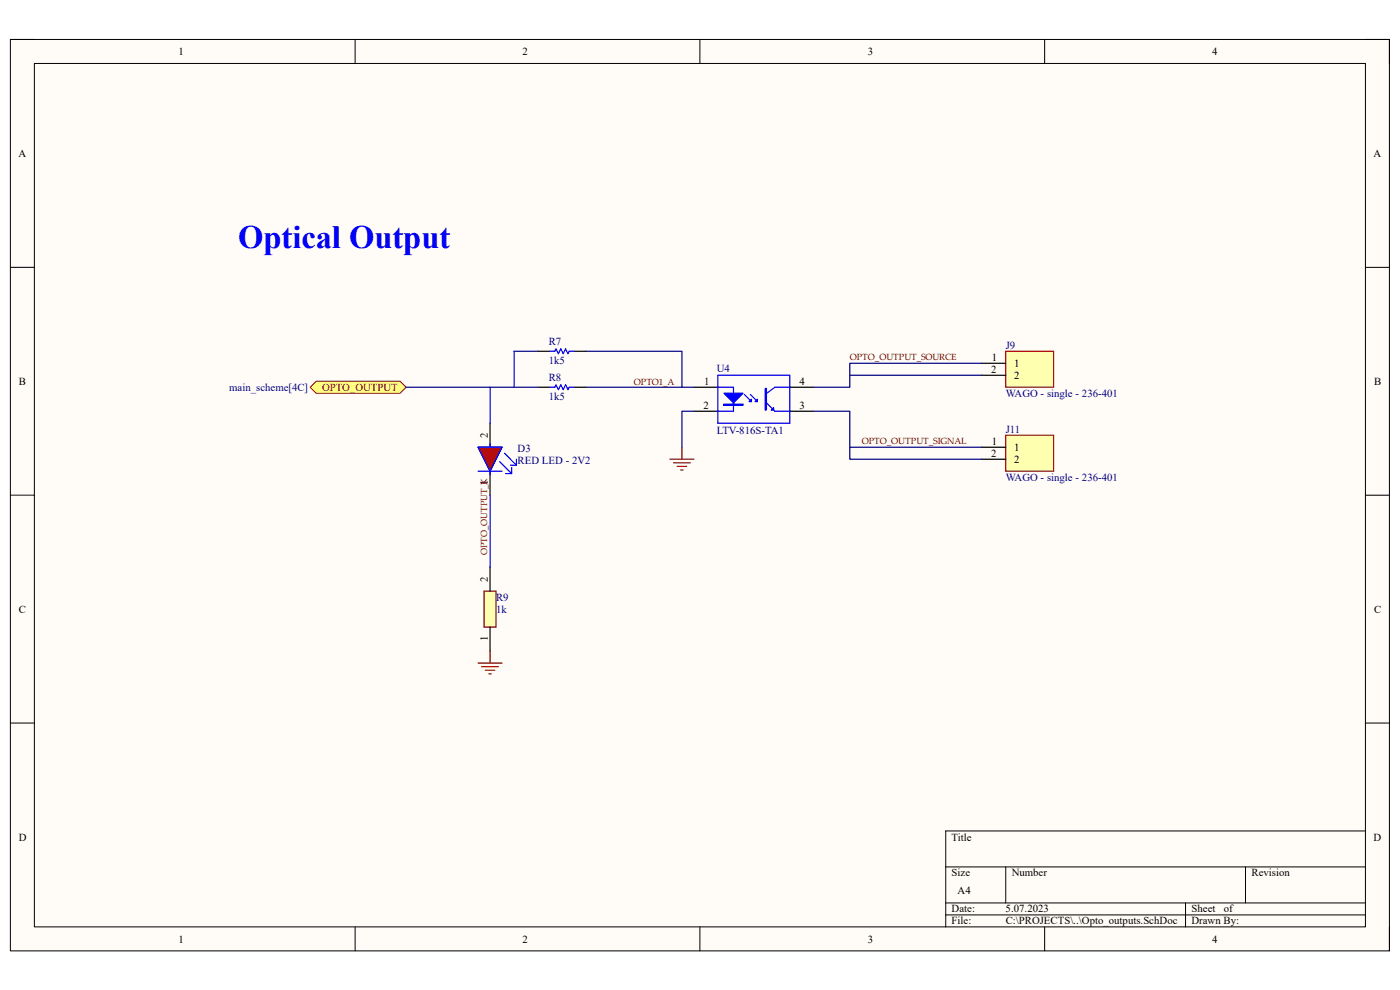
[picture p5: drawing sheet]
<svg xmlns="http://www.w3.org/2000/svg" width="297mm" height="210mm" viewBox="0 0 297 210" stroke-linecap="round" stroke-linejoin="round" font-family="sans-serif">
<path d="M2.2 8.4h292.6v193.3h-292.6z" fill-rule="evenodd" fill="#fffcf8"/>
<path d="M2.2 8.4h292.6v193.3h-292.6z" fill="none" stroke="#000" stroke-width=".21"/>
<path d="M7.3 13.5h282.4v183.1h-282.4z" fill-rule="evenodd" fill="#fffcf8"/>
<g fill="none" stroke="#000" stroke-width=".21">
<path d="M2.2 8.4h5.1M7.3 13.5h282.4v183.1h-282.4zM75.3 8.4v5.1M148.5 8.4v5.1M221.6 8.4v5.1M289.7 8.4h5.1v5.1M2.2 56.7h5.1M289.7 56.7h5.1M2.2 105h5.1M289.7 105.1h5.1M2.2 153.4h5.1M289.7 153.4h5.1"/>
<path d="M289.7 176.3h-89.1v20.3M75.3 196.6v5.1M148.5 196.6v5.1M200.6 183.9h89.1M200.6 191.5h89.1M200.6 194.1h89.1M213.4 183.9v7.6M221.6 196.6v5.1M251.5 191.5v5.1M264.2 183.9v7.6M294.8 196.6v5.1"/>
</g>
<path d="M147.2 82.1h5.1M147.2 87.2h5.1M167.6 82.1h5.1M167.6 87.2h5.1" fill="none" stroke="#000" stroke-width=".25"/>
<path d="M152.3 82.1h3.3v5.1h-3.3M157.9 83.7l1.5 1.5M159.2 83.7l1.5 1.5M162.6 85.5l1.8 1.7M164.4 82.1l-2.1 1.6" fill="none" stroke="#00f" stroke-width=".25"/>
<path d="M153.6 83.4h4l-2 2.1z" fill="#00f"/>
<path d="M153.6 83.4h4l-2 2.1zM153.6 85.7h4v.3h-4zM153.6 85.8h4" fill="none" stroke="#00f" stroke-width=".25"/>
<path d="M160.2 85.2l.5-.5v.5z" fill="#00f"/>
<path d="M160.2 85.2l.5-.5v.5z" fill="none" stroke="#00f" stroke-width=".25"/>
<path d="M159.4 84.7v.5h-.5z" fill="#00f"/>
<path d="M159.4 84.7v.5h-.5zM162.3 82.4h.3v4.6h-.3zM162.5 82.4v4.6" fill="none" stroke="#00f" stroke-width=".25"/>
<path d="M164.1 86.5v.5h-.5z" fill="#00f"/>
<path d="M152.3 79.6h15.3v10.2h-15.3zM164.1 86.5v.5h-.5zM164.4 82.1h3.2M164.4 87.2h3.2" fill="none" stroke="#00f" stroke-width=".25"/>
<path d="M142.1 97.4h5.1M142.9 98.2h3.5M143.6 98.9h2.1M144.4 99.7h.5M144.7 94.9v2.5" fill="none" stroke="#800000" stroke-width=".25"/>
<path d="M213.4 74.5h10.1v7.6h-10.1z" fill-rule="evenodd" fill="#ffffb0"/>
<path d="M213.4 74.5h10.1v7.6h-10.1z" fill="none" stroke="#800000" stroke-width=".25"/>
<path d="M208.3 77.1h5.1M208.3 79.6h5.1" fill="none" stroke="#000" stroke-width=".25"/>
<path d="M213.4 92.3h10.1v7.7h-10.1z" fill-rule="evenodd" fill="#ffffb0"/>
<path d="M213.4 92.3h10.1v7.7h-10.1z" fill="none" stroke="#800000" stroke-width=".25"/>
<path d="M104 89.8v5.1M104 100v5M208.3 94.9h5.1M208.3 97.4h5.1" fill="none" stroke="#000" stroke-width=".25"/>
<path d="M124.3 74.5h20.4v7.6h2.5M180.3 79.6h28M124.3 82.1h20.4M147.2 87.2h-2.5v7.7M172.7 87.2h7.6v7.7M208.3 94.9h-28v2.5h28" fill="none" stroke="#000080" stroke-width=".25"/>
<path d="M101.4 94.9h5.1l-2.5 5.1zM101.4 100h5.1M104 94.1v.8M104 100v.7M106 97.9l2.5 2.6M107 96.1l2.6 2.6M108.3 98.7h1.3M108.5 99.2v1.3M109.6 97.4v1.3M107.3 100.5h1.2" fill="none" stroke="#00f" stroke-width=".25"/>
<path d="M101.4 94.9h5.1l-2.5 5.1z" fill="#c00"/>
<path d="M101.4 94.9h5.1l-2.5 5.1z" fill="none" stroke="#00f" stroke-width=".25"/>
<path d="M102.7 125.4h2.5v7.6h-2.5z" fill-rule="evenodd" fill="#ffffb0"/>
<path d="M102.7 125.4h2.5v7.6h-2.5zM104 138.1v2.6M101.4 140.7h5.1M102.2 141.4h3.5M102.9 142.2h2.1M103.7 142.9h.5" fill="none" stroke="#800000" stroke-width=".25"/>
<path d="M114.1 74.5h2.6M121.8 74.5h2.5M114.1 82.1h2.6M121.8 82.1h2.5M104 120.3v5.1M104 133v5.1" fill="none" stroke="#000" stroke-width=".25"/>
<path d="M109.1 74.5v7.6M116.7 74.5h1l.3-.5 .5 1 .5-1 .5 1 .5-1 .5 1 .3-.5h1M104 82.1v7.7M116.7 82.1h1l.3-.5 .5 1.1 .5-1.1 .5 1.1 .5-1.1 .5 1.1 .3-.6h1M104 105v15.3" fill="none" stroke="#00f" stroke-width=".25"/>
<path d="M109.1 74.5h5" fill="none" stroke="#000080" stroke-width=".25"/>
<path d="M65.8 82.1l1.3-1.2h17.8l1.3 1.2-1.3 1.3h-17.8z" fill-rule="evenodd" fill="#ffff80"/>
<path d="M65.8 82.1l1.3-1.2h17.8l1.3 1.2-1.3 1.3h-17.8z" fill="none" stroke="#800000" stroke-width=".21"/>
<path d="M208.3 77.1h-28v5h-7.6M86.2 82.1h27.9" fill="none" stroke="#000080" stroke-width=".25"/>
<text font-size="6.9" fill="#00f" x="50.5" y="52.7">Optical Output</text>
<g font-size="2.3">
<text x="37.9" y="11.7">1</text>
<text x="110.9" y="11.7">2</text>
<text x="184.1" y="11.7">3</text>
<text x="257.1" y="11.7">4</text>
<text x="3.9" y="33.3">A</text>
<text x="291.4" y="33.3">A</text>
<text x="210.4" y="76.5">1</text>
<text x="215.1" y="77.8">1</text>
<text x="4" y="81.6">B</text>
<text x="149.4" y="81.6">1</text>
<text x="169.6" y="81.6">4</text>
<text x="210.3" y="79.1">2</text>
<text x="215.1" y="80.3">2</text>
<text x="291.5" y="81.6">B</text>
<text x="149.2" y="86.7">2</text>
<text x="169.6" y="86.7">3</text>
<text x="103.5" y="92.8" transform="rotate(-90 103.5 92.8)">2</text>
<text x="210.4" y="94.4">1</text>
<text x="215.1" y="95.6">1</text>
<text x="210.3" y="96.9">2</text>
<text x="215.1" y="98.2">2</text>
<text x="103.5" y="102.9" transform="rotate(-90 103.5 102.9)">1</text>
<text x="103.5" y="123.4" transform="rotate(-90 103.5 123.4)">2</text>
<text x="4" y="130">C</text>
<text x="291.5" y="130">C</text>
<text x="103.5" y="135.9" transform="rotate(-90 103.5 135.9)">1</text>
<text x="4" y="178.3">D</text>
<text x="201.9" y="178.3">Title</text>
<text x="291.4" y="178.3">D</text>
<text x="201.9" y="185.9">Size</text>
<text x="214.6" y="185.9">Number</text>
<text x="265.5" y="185.9">Revision</text>
<text x="203.2" y="189.7">A4</text>
<text x="201.9" y="193.5">Date:</text>
<text x="201.9" y="196.1">File:</text>
<text x="213.3" y="193.5">5.07.2023</text>
<text x="213.4" y="196.1">C:\PROJECTS\..\Opto_outputs.SchDoc</text>
<text x="252.8" y="196.1">Drawn By:</text>
<text x="252.8" y="193.5">Sheet</text>
<text x="259.6" y="193.5">of</text>
<text x="37.9" y="199.9">1</text>
<text x="110.9" y="199.9">2</text>
<text x="184.1" y="199.9">3</text>
<text x="257.1" y="199.9">4</text>
</g>
<g font-size="2.3" fill="#000080">
<text x="116.4" y="73.2">R7</text>
<text x="116.4" y="77.3">1k5</text>
<text x="213.4" y="74">J9</text>
<text x="48.6" y="82.9">main_scheme[4C]</text>
<text x="116.4" y="80.9">R8</text>
<text x="152.1" y="78.8">U4</text>
<text x="116.4" y="84.9">1k5</text>
<text x="213.4" y="84.2">WAGO - single - 236-401</text>
<text x="109.8" y="95.9">D3</text>
<text x="152.1" y="92.1">LTV-816S-TA1</text>
<text x="213.4" y="91.8">J11</text>
<text x="109.8" y="98.4">RED LED - 2V2</text>
<text x="213.4" y="102">WAGO - single - 236-401</text>
<text x="105.2" y="127.4">R9</text>
<text x="105.2" y="130">1k</text>
</g>
<text font-size="2.3" fill="#800000" x="68.3" y="82.9">OPTO_OUTPUT</text>
<g font-size="1.9" fill="#800000">
<text x="180.3" y="76.5">OPTO_OUTPUT_SOURCE</text>
<text x="134.5" y="81.6">OPTO1_A</text>
<text x="182.8" y="94.3">OPTO_OUTPUT_SIGNAL</text>
<text x="103.4" y="117.8" transform="rotate(-90 103.4 117.8)">OPTO_OUTPUT_K</text>
</g>
</svg>
